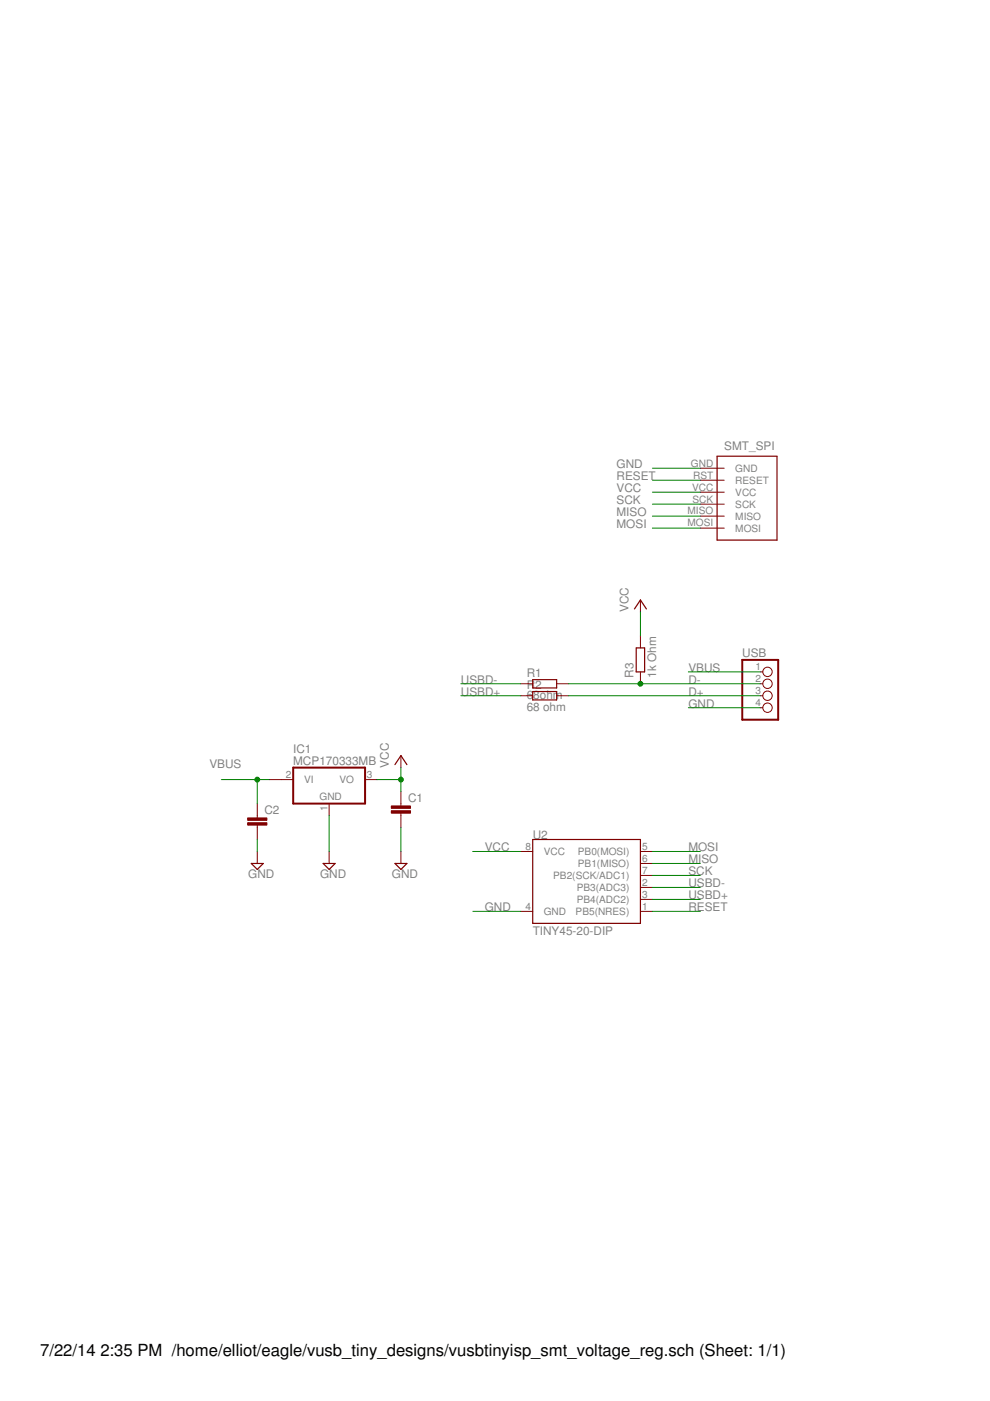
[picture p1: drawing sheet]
<?xml version="1.0" encoding="utf-8"?>
<!DOCTYPE eagle SYSTEM "eagle.dtd">
<!--
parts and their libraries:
SparkFun-DigitalIC: Licensing: CC v3.0 Share-Alike You are welcome to use this library for commercial purposes.
-->
<eagle version="6.5.0">
<drawing>
<settings>
<setting alwaysvectorfont="no"/>
<setting verticaltext="up"/>
</settings>
<grid distance="0.1" unitdist="inch" unit="inch" style="lines" multiple="1" display="no" altdistance="0.01" altunitdist="inch" altunit="inch"/>
<schematic xreflabel="%F%N/%S.%C%R" xrefpart="/%S.%C%R">
<libraries>
<library name="SparkFun-DigitalIC">
<symbols>
<symbol name="ATTINY13">
<wire x1="-12.7" y1="10.16" x2="10.16" y2="10.16" width="0.254" layer="94"/>
<wire x1="10.16" y1="10.16" x2="10.16" y2="-7.62" width="0.254" layer="94"/>
<wire x1="10.16" y1="-7.62" x2="-12.7" y2="-7.62" width="0.254" layer="94"/>
<wire x1="-12.7" y1="-7.62" x2="-12.7" y2="10.16" width="0.254" layer="94"/>
<text x="-12.7" y="-10.16" size="1.778" layer="96">&gt;Value</text>
<text x="-12.7" y="10.16" size="1.778" layer="95">&gt;Name</text>
<pin name="VCC" x="-15.24" y="7.62" length="short"/>
<pin name="PB1(MISO)" x="12.7" y="5.08" length="short" rot="R180"/>
<pin name="PB5(NRES)" x="12.7" y="-5.08" length="short" rot="R180"/>
<pin name="GND" x="-15.24" y="-5.08" length="short"/>
<pin name="PB0(MOSI)" x="12.7" y="7.62" length="short" rot="R180"/>
<pin name="PB2(SCK/ADC1)" x="12.7" y="2.54" length="short" rot="R180"/>
<pin name="PB3(ADC3)" x="12.7" y="0" length="short" rot="R180"/>
<pin name="PB4(ADC2)" x="12.7" y="-2.54" length="short" rot="R180"/>
</symbol>
</symbols>
<devicesets>
<deviceset name="ATTINY45" prefix="U" uservalue="yes">
<gates>
<gate name="G$1" symbol="ATTINY13" x="0" y="0"/>
</gates>
<devices>
<device name="TINY45-20-SMT" package="SO08-EIAJ">
<connects>
<connect gate="G$1" pin="GND" pad="4"/>
<connect gate="G$1" pin="PB0(MOSI)" pad="5"/>
<connect gate="G$1" pin="PB1(MISO)" pad="6"/>
<connect gate="G$1" pin="PB2(SCK/ADC1)" pad="7"/>
<connect gate="G$1" pin="PB3(ADC3)" pad="2"/>
<connect gate="G$1" pin="PB4(ADC2)" pad="3"/>
<connect gate="G$1" pin="PB5(NRES)" pad="1"/>
<connect gate="G$1" pin="VCC" pad="8"/>
</connects>
<technologies>
<technology name="">
<attribute name="PROD_ID" value="IC-08922"/>
<attribute name="VALUE" value="Tiny45-20-SMT" constant="no"/>
</technology>
</technologies>
</device>
<device name="TINY45-20-DIP" package="DIP08">
<connects>
<connect gate="G$1" pin="GND" pad="4"/>
<connect gate="G$1" pin="PB0(MOSI)" pad="5"/>
<connect gate="G$1" pin="PB1(MISO)" pad="6"/>
<connect gate="G$1" pin="PB2(SCK/ADC1)" pad="7"/>
<connect gate="G$1" pin="PB3(ADC3)" pad="2"/>
<connect gate="G$1" pin="PB4(ADC2)" pad="3"/>
<connect gate="G$1" pin="PB5(NRES)" pad="1"/>
<connect gate="G$1" pin="VCC" pad="8"/>
</connects>
<technologies>
<technology name="">
<attribute name="PROD_ID" value="IC-09439"/>
<attribute name="VALUE" value="TINY45-20-DIP" constant="no"/>
</technology>
</technologies>
</device>
<device name="TINY85-20-DIP" package="DIP08">
<connects>
<connect gate="G$1" pin="GND" pad="4"/>
<connect gate="G$1" pin="PB0(MOSI)" pad="5"/>
<connect gate="G$1" pin="PB1(MISO)" pad="6"/>
<connect gate="G$1" pin="PB2(SCK/ADC1)" pad="7"/>
<connect gate="G$1" pin="PB3(ADC3)" pad="2"/>
<connect gate="G$1" pin="PB4(ADC2)" pad="3"/>
<connect gate="G$1" pin="PB5(NRES)" pad="1"/>
<connect gate="G$1" pin="VCC" pad="8"/>
</connects>
<technologies>
<technology name="">
<attribute name="PROD_ID" value="IC-09445"/>
<attribute name="VALUE" value="TINY85-20-DIP" constant="no"/>
</technology>
</technologies>
</device>
<device name="TINY85-20-SMT" package="SO08-EIAJ">
<connects>
<connect gate="G$1" pin="GND" pad="4"/>
<connect gate="G$1" pin="PB0(MOSI)" pad="5"/>
<connect gate="G$1" pin="PB1(MISO)" pad="6"/>
<connect gate="G$1" pin="PB2(SCK/ADC1)" pad="7"/>
<connect gate="G$1" pin="PB3(ADC3)" pad="2"/>
<connect gate="G$1" pin="PB4(ADC2)" pad="3"/>
<connect gate="G$1" pin="PB5(NRES)" pad="1"/>
<connect gate="G$1" pin="VCC" pad="8"/>
</connects>
<technologies>
<technology name="">
<attribute name="PROD_ID" value="IC-09092"/>
<attribute name="VALUE" value="Tiny85-20-SMT" constant="no"/>
</technology>
</technologies>
</device>
</devices>
</deviceset>
</devicesets>
</library>
<library name="SparkFun-Passives">
<symbols>
<symbol name="CAP">
<wire x1="0" y1="2.54" x2="0" y2="2.032" width="0.1524" layer="94"/>
<wire x1="0" y1="0" x2="0" y2="0.508" width="0.1524" layer="94"/>
<text x="1.524" y="2.921" size="1.778" layer="95">&gt;NAME</text>
<text x="1.524" y="-2.159" size="1.778" layer="96">&gt;VALUE</text>
<rectangle x1="-2.032" y1="0.508" x2="2.032" y2="1.016" layer="94"/>
<rectangle x1="-2.032" y1="1.524" x2="2.032" y2="2.032" layer="94"/>
<pin name="1" x="0" y="5.08" visible="off" length="short" direction="pas" swaplevel="1" rot="R270"/>
<pin name="2" x="0" y="-2.54" visible="off" length="short" direction="pas" swaplevel="1" rot="R90"/>
</symbol>
</symbols>
<devicesets>
<deviceset name="CAP" prefix="C" uservalue="yes">
<gates>
<gate name="G$1" symbol="CAP" x="0" y="0"/>
</gates>
<devices>
<device name="PTH" package="CAP-PTH-SMALL">
<connects>
<connect gate="G$1" pin="1" pad="1"/>
<connect gate="G$1" pin="2" pad="2"/>
</connects>
<technologies>
<technology name=""/>
</technologies>
</device>
<device name="PTH2" package="CAP-PTH-SMALL2">
<connects>
<connect gate="G$1" pin="1" pad="1"/>
<connect gate="G$1" pin="2" pad="2"/>
</connects>
<technologies>
<technology name=""/>
</technologies>
</device>
<device name="0805" package="0805">
<connects>
<connect gate="G$1" pin="1" pad="1"/>
<connect gate="G$1" pin="2" pad="2"/>
</connects>
<technologies>
<technology name=""/>
</technologies>
</device>
<device name="PTH3" package="CAP-PTH-LARGE">
<connects>
<connect gate="G$1" pin="1" pad="1"/>
<connect gate="G$1" pin="2" pad="2"/>
</connects>
<technologies>
<technology name=""/>
</technologies>
</device>
<device name="SMD" package="GRM43D">
<connects>
<connect gate="G$1" pin="1" pad="A"/>
<connect gate="G$1" pin="2" pad="C"/>
</connects>
<technologies>
<technology name=""/>
</technologies>
</device>
<device name="0603-CAP" package="0603-CAP">
<connects>
<connect gate="G$1" pin="1" pad="1"/>
<connect gate="G$1" pin="2" pad="2"/>
</connects>
<technologies>
<technology name=""/>
</technologies>
</device>
<device name="0402-CAP" package="0402-CAP">
<connects>
<connect gate="G$1" pin="1" pad="1"/>
<connect gate="G$1" pin="2" pad="2"/>
</connects>
<technologies>
<technology name=""/>
</technologies>
</device>
<device name="PTH1" package="CAP-PTH-5MM">
<connects>
<connect gate="G$1" pin="1" pad="1"/>
<connect gate="G$1" pin="2" pad="2"/>
</connects>
<technologies>
<technology name=""/>
</technologies>
</device>
<device name="_" package="AXIAL-5MM">
<connects>
<connect gate="G$1" pin="1" pad="P$1"/>
<connect gate="G$1" pin="2" pad="P$2"/>
</connects>
<technologies>
<technology name=""/>
</technologies>
</device>
<device name="1210" package="1210">
<connects>
<connect gate="G$1" pin="1" pad="1"/>
<connect gate="G$1" pin="2" pad="2"/>
</connects>
<technologies>
<technology name=""/>
</technologies>
</device>
<device name="1206" package="1206">
<connects>
<connect gate="G$1" pin="1" pad="1"/>
<connect gate="G$1" pin="2" pad="2"/>
</connects>
<technologies>
<technology name=""/>
</technologies>
</device>
<device name="ASMD" package="CTZ3">
<connects>
<connect gate="G$1" pin="1" pad="+"/>
<connect gate="G$1" pin="2" pad="-"/>
</connects>
<technologies>
<technology name=""/>
</technologies>
</device>
<device name="KIT" package="CAP-PTH-SMALL-KIT">
<connects>
<connect gate="G$1" pin="1" pad="1"/>
<connect gate="G$1" pin="2" pad="2"/>
</connects>
<technologies>
<technology name=""/>
</technologies>
</device>
<device name="EZ" package="CAP-PTH-SMALLEZ">
<connects>
<connect gate="G$1" pin="1" pad="1"/>
<connect gate="G$1" pin="2" pad="2"/>
</connects>
<technologies>
<technology name=""/>
</technologies>
</device>
</devices>
</deviceset>
</devicesets>
</library>
<library name="supply1">
<symbols>
<symbol name="VCC">
<wire x1="1.27" y1="-1.905" x2="0" y2="0" width="0.254" layer="94"/>
<wire x1="0" y1="0" x2="-1.27" y2="-1.905" width="0.254" layer="94"/>
<text x="-2.54" y="-2.54" size="1.778" layer="96" rot="R90">&gt;VALUE</text>
<pin name="VCC" x="0" y="-2.54" visible="off" length="short" direction="sup" rot="R90"/>
</symbol>
</symbols>
<devicesets>
<deviceset name="VCC" prefix="P+">
<gates>
<gate name="VCC" symbol="VCC" x="0" y="0"/>
</gates>
<devices>
<device name="">
<technologies>
<technology name=""/>
</technologies>
</device>
</devices>
</deviceset>
</devicesets>
</library>
<library name="supply2">
<symbols>
<symbol name="GND">
<wire x1="-1.27" y1="0" x2="1.27" y2="0" width="0.254" layer="94"/>
<wire x1="1.27" y1="0" x2="0" y2="-1.27" width="0.254" layer="94"/>
<wire x1="0" y1="-1.27" x2="-1.27" y2="0" width="0.254" layer="94"/>
<text x="-1.905" y="-3.175" size="1.778" layer="96">&gt;VALUE</text>
<pin name="GND" x="0" y="2.54" visible="off" length="short" direction="sup" rot="R270"/>
</symbol>
</symbols>
<devicesets>
<deviceset name="GND" prefix="SUPPLY">
<gates>
<gate name="GND" symbol="GND" x="0" y="0"/>
</gates>
<devices>
<device name="">
<technologies>
<technology name=""/>
</technologies>
</device>
</devices>
</deviceset>
</devicesets>
</library>
<library name="pinhead">
<symbols>
<symbol name="PINHD4">
<wire x1="-6.35" y1="-5.08" x2="1.27" y2="-5.08" width="0.4064" layer="94"/>
<wire x1="1.27" y1="-5.08" x2="1.27" y2="7.62" width="0.4064" layer="94"/>
<wire x1="1.27" y1="7.62" x2="-6.35" y2="7.62" width="0.4064" layer="94"/>
<wire x1="-6.35" y1="7.62" x2="-6.35" y2="-5.08" width="0.4064" layer="94"/>
<text x="-6.35" y="8.255" size="1.778" layer="95">&gt;NAME</text>
<text x="-6.35" y="-7.62" size="1.778" layer="96">&gt;VALUE</text>
<pin name="1" x="-2.54" y="5.08" visible="pad" length="short" direction="pas" function="dot"/>
<pin name="2" x="-2.54" y="2.54" visible="pad" length="short" direction="pas" function="dot"/>
<pin name="3" x="-2.54" y="0" visible="pad" length="short" direction="pas" function="dot"/>
<pin name="4" x="-2.54" y="-2.54" visible="pad" length="short" direction="pas" function="dot"/>
</symbol>
</symbols>
<devicesets>
<deviceset name="PINHD-1X4" prefix="JP" uservalue="yes">
<gates>
<gate name="A" symbol="PINHD4" x="0" y="0"/>
</gates>
<devices>
<device name="" package="1X04">
<connects>
<connect gate="A" pin="1" pad="1"/>
<connect gate="A" pin="2" pad="2"/>
<connect gate="A" pin="3" pad="3"/>
<connect gate="A" pin="4" pad="4"/>
</connects>
<technologies>
<technology name=""/>
</technologies>
</device>
<device name="/90" package="1X04/90">
<connects>
<connect gate="A" pin="1" pad="1"/>
<connect gate="A" pin="2" pad="2"/>
<connect gate="A" pin="3" pad="3"/>
<connect gate="A" pin="4" pad="4"/>
</connects>
<technologies>
<technology name=""/>
</technologies>
</device>
</devices>
</deviceset>
</devicesets>
</library>
<library name="resistor">
<symbols>
<symbol name="R-EU">
<wire x1="-2.54" y1="-0.889" x2="2.54" y2="-0.889" width="0.254" layer="94"/>
<wire x1="2.54" y1="0.889" x2="-2.54" y2="0.889" width="0.254" layer="94"/>
<wire x1="2.54" y1="-0.889" x2="2.54" y2="0.889" width="0.254" layer="94"/>
<wire x1="-2.54" y1="-0.889" x2="-2.54" y2="0.889" width="0.254" layer="94"/>
<text x="-3.81" y="1.4986" size="1.778" layer="95">&gt;NAME</text>
<text x="-3.81" y="-3.302" size="1.778" layer="96">&gt;VALUE</text>
<pin name="2" x="5.08" y="0" visible="off" length="short" direction="pas" swaplevel="1" rot="R180"/>
<pin name="1" x="-5.08" y="0" visible="off" length="short" direction="pas" swaplevel="1"/>
</symbol>
</symbols>
<devicesets>
<deviceset name="R-EU_" prefix="R" uservalue="yes">
<gates>
<gate name="G$1" symbol="R-EU" x="0" y="0"/>
</gates>
<devices>
<device name="R0402" package="R0402">
<connects>
<connect gate="G$1" pin="1" pad="1"/>
<connect gate="G$1" pin="2" pad="2"/>
</connects>
<technologies>
<technology name=""/>
</technologies>
</device>
<device name="R0603" package="R0603">
<connects>
<connect gate="G$1" pin="1" pad="1"/>
<connect gate="G$1" pin="2" pad="2"/>
</connects>
<technologies>
<technology name=""/>
</technologies>
</device>
<device name="R0805" package="R0805">
<connects>
<connect gate="G$1" pin="1" pad="1"/>
<connect gate="G$1" pin="2" pad="2"/>
</connects>
<technologies>
<technology name=""/>
</technologies>
</device>
<device name="R0805W" package="R0805W">
<connects>
<connect gate="G$1" pin="1" pad="1"/>
<connect gate="G$1" pin="2" pad="2"/>
</connects>
<technologies>
<technology name=""/>
</technologies>
</device>
<device name="R1005" package="R1005">
<connects>
<connect gate="G$1" pin="1" pad="1"/>
<connect gate="G$1" pin="2" pad="2"/>
</connects>
<technologies>
<technology name=""/>
</technologies>
</device>
<device name="R1206" package="R1206">
<connects>
<connect gate="G$1" pin="1" pad="1"/>
<connect gate="G$1" pin="2" pad="2"/>
</connects>
<technologies>
<technology name=""/>
</technologies>
</device>
<device name="R1206W" package="R1206W">
<connects>
<connect gate="G$1" pin="1" pad="1"/>
<connect gate="G$1" pin="2" pad="2"/>
</connects>
<technologies>
<technology name=""/>
</technologies>
</device>
<device name="R1210" package="R1210">
<connects>
<connect gate="G$1" pin="1" pad="1"/>
<connect gate="G$1" pin="2" pad="2"/>
</connects>
<technologies>
<technology name=""/>
</technologies>
</device>
<device name="R1210W" package="R1210W">
<connects>
<connect gate="G$1" pin="1" pad="1"/>
<connect gate="G$1" pin="2" pad="2"/>
</connects>
<technologies>
<technology name=""/>
</technologies>
</device>
<device name="R2010" package="R2010">
<connects>
<connect gate="G$1" pin="1" pad="1"/>
<connect gate="G$1" pin="2" pad="2"/>
</connects>
<technologies>
<technology name=""/>
</technologies>
</device>
<device name="R2010W" package="R2010W">
<connects>
<connect gate="G$1" pin="1" pad="1"/>
<connect gate="G$1" pin="2" pad="2"/>
</connects>
<technologies>
<technology name=""/>
</technologies>
</device>
<device name="R2012" package="R2012">
<connects>
<connect gate="G$1" pin="1" pad="1"/>
<connect gate="G$1" pin="2" pad="2"/>
</connects>
<technologies>
<technology name=""/>
</technologies>
</device>
<device name="R2012W" package="R2012W">
<connects>
<connect gate="G$1" pin="1" pad="1"/>
<connect gate="G$1" pin="2" pad="2"/>
</connects>
<technologies>
<technology name=""/>
</technologies>
</device>
<device name="R2512" package="R2512">
<connects>
<connect gate="G$1" pin="1" pad="1"/>
<connect gate="G$1" pin="2" pad="2"/>
</connects>
<technologies>
<technology name=""/>
</technologies>
</device>
<device name="R2512W" package="R2512W">
<connects>
<connect gate="G$1" pin="1" pad="1"/>
<connect gate="G$1" pin="2" pad="2"/>
</connects>
<technologies>
<technology name=""/>
</technologies>
</device>
<device name="R3216" package="R3216">
<connects>
<connect gate="G$1" pin="1" pad="1"/>
<connect gate="G$1" pin="2" pad="2"/>
</connects>
<technologies>
<technology name=""/>
</technologies>
</device>
<device name="R3216W" package="R3216W">
<connects>
<connect gate="G$1" pin="1" pad="1"/>
<connect gate="G$1" pin="2" pad="2"/>
</connects>
<technologies>
<technology name=""/>
</technologies>
</device>
<device name="R3225" package="R3225">
<connects>
<connect gate="G$1" pin="1" pad="1"/>
<connect gate="G$1" pin="2" pad="2"/>
</connects>
<technologies>
<technology name=""/>
</technologies>
</device>
<device name="R3225W" package="R3225W">
<connects>
<connect gate="G$1" pin="1" pad="1"/>
<connect gate="G$1" pin="2" pad="2"/>
</connects>
<technologies>
<technology name=""/>
</technologies>
</device>
<device name="R5025" package="R5025">
<connects>
<connect gate="G$1" pin="1" pad="1"/>
<connect gate="G$1" pin="2" pad="2"/>
</connects>
<technologies>
<technology name=""/>
</technologies>
</device>
<device name="R5025W" package="R5025W">
<connects>
<connect gate="G$1" pin="1" pad="1"/>
<connect gate="G$1" pin="2" pad="2"/>
</connects>
<technologies>
<technology name=""/>
</technologies>
</device>
<device name="R6332" package="R6332">
<connects>
<connect gate="G$1" pin="1" pad="1"/>
<connect gate="G$1" pin="2" pad="2"/>
</connects>
<technologies>
<technology name=""/>
</technologies>
</device>
<device name="R6332W" package="R6332W">
<connects>
<connect gate="G$1" pin="1" pad="1"/>
<connect gate="G$1" pin="2" pad="2"/>
</connects>
<technologies>
<technology name=""/>
</technologies>
</device>
<device name="M0805" package="M0805">
<connects>
<connect gate="G$1" pin="1" pad="1"/>
<connect gate="G$1" pin="2" pad="2"/>
</connects>
<technologies>
<technology name=""/>
</technologies>
</device>
<device name="M1206" package="M1206">
<connects>
<connect gate="G$1" pin="1" pad="1"/>
<connect gate="G$1" pin="2" pad="2"/>
</connects>
<technologies>
<technology name=""/>
</technologies>
</device>
<device name="M1406" package="M1406">
<connects>
<connect gate="G$1" pin="1" pad="1"/>
<connect gate="G$1" pin="2" pad="2"/>
</connects>
<technologies>
<technology name=""/>
</technologies>
</device>
<device name="M2012" package="M2012">
<connects>
<connect gate="G$1" pin="1" pad="1"/>
<connect gate="G$1" pin="2" pad="2"/>
</connects>
<technologies>
<technology name=""/>
</technologies>
</device>
<device name="M2309" package="M2309">
<connects>
<connect gate="G$1" pin="1" pad="1"/>
<connect gate="G$1" pin="2" pad="2"/>
</connects>
<technologies>
<technology name=""/>
</technologies>
</device>
<device name="M3216" package="M3216">
<connects>
<connect gate="G$1" pin="1" pad="1"/>
<connect gate="G$1" pin="2" pad="2"/>
</connects>
<technologies>
<technology name=""/>
</technologies>
</device>
<device name="M3516" package="M3516">
<connects>
<connect gate="G$1" pin="1" pad="1"/>
<connect gate="G$1" pin="2" pad="2"/>
</connects>
<technologies>
<technology name=""/>
</technologies>
</device>
<device name="M5923" package="M5923">
<connects>
<connect gate="G$1" pin="1" pad="1"/>
<connect gate="G$1" pin="2" pad="2"/>
</connects>
<technologies>
<technology name=""/>
</technologies>
</device>
<device name="0204/5" package="0204/5">
<connects>
<connect gate="G$1" pin="1" pad="1"/>
<connect gate="G$1" pin="2" pad="2"/>
</connects>
<technologies>
<technology name=""/>
</technologies>
</device>
<device name="0204/7" package="0204/7">
<connects>
<connect gate="G$1" pin="1" pad="1"/>
<connect gate="G$1" pin="2" pad="2"/>
</connects>
<technologies>
<technology name=""/>
</technologies>
</device>
<device name="0204/2V" package="0204V">
<connects>
<connect gate="G$1" pin="1" pad="1"/>
<connect gate="G$1" pin="2" pad="2"/>
</connects>
<technologies>
<technology name=""/>
</technologies>
</device>
<device name="0207/10" package="0207/10">
<connects>
<connect gate="G$1" pin="1" pad="1"/>
<connect gate="G$1" pin="2" pad="2"/>
</connects>
<technologies>
<technology name=""/>
</technologies>
</device>
<device name="0207/12" package="0207/12">
<connects>
<connect gate="G$1" pin="1" pad="1"/>
<connect gate="G$1" pin="2" pad="2"/>
</connects>
<technologies>
<technology name=""/>
</technologies>
</device>
<device name="0207/15" package="0207/15">
<connects>
<connect gate="G$1" pin="1" pad="1"/>
<connect gate="G$1" pin="2" pad="2"/>
</connects>
<technologies>
<technology name=""/>
</technologies>
</device>
<device name="0207/2V" package="0207/2V">
<connects>
<connect gate="G$1" pin="1" pad="1"/>
<connect gate="G$1" pin="2" pad="2"/>
</connects>
<technologies>
<technology name=""/>
</technologies>
</device>
<device name="0207/5V" package="0207/5V">
<connects>
<connect gate="G$1" pin="1" pad="1"/>
<connect gate="G$1" pin="2" pad="2"/>
</connects>
<technologies>
<technology name=""/>
</technologies>
</device>
<device name="0207/7" package="0207/7">
<connects>
<connect gate="G$1" pin="1" pad="1"/>
<connect gate="G$1" pin="2" pad="2"/>
</connects>
<technologies>
<technology name=""/>
</technologies>
</device>
<device name="0309/10" package="0309/10">
<connects>
<connect gate="G$1" pin="1" pad="1"/>
<connect gate="G$1" pin="2" pad="2"/>
</connects>
<technologies>
<technology name=""/>
</technologies>
</device>
<device name="0309/12" package="0309/12">
<connects>
<connect gate="G$1" pin="1" pad="1"/>
<connect gate="G$1" pin="2" pad="2"/>
</connects>
<technologies>
<technology name=""/>
</technologies>
</device>
<device name="0309/V" package="0309V">
<connects>
<connect gate="G$1" pin="1" pad="1"/>
<connect gate="G$1" pin="2" pad="2"/>
</connects>
<technologies>
<technology name=""/>
</technologies>
</device>
<device name="0411/12" package="0411/12">
<connects>
<connect gate="G$1" pin="1" pad="1"/>
<connect gate="G$1" pin="2" pad="2"/>
</connects>
<technologies>
<technology name=""/>
</technologies>
</device>
<device name="0411/15" package="0411/15">
<connects>
<connect gate="G$1" pin="1" pad="1"/>
<connect gate="G$1" pin="2" pad="2"/>
</connects>
<technologies>
<technology name=""/>
</technologies>
</device>
<device name="0411/3V" package="0411V">
<connects>
<connect gate="G$1" pin="1" pad="1"/>
<connect gate="G$1" pin="2" pad="2"/>
</connects>
<technologies>
<technology name=""/>
</technologies>
</device>
<device name="0414/15" package="0414/15">
<connects>
<connect gate="G$1" pin="1" pad="1"/>
<connect gate="G$1" pin="2" pad="2"/>
</connects>
<technologies>
<technology name=""/>
</technologies>
</device>
<device name="0414/5V" package="0414V">
<connects>
<connect gate="G$1" pin="1" pad="1"/>
<connect gate="G$1" pin="2" pad="2"/>
</connects>
<technologies>
<technology name=""/>
</technologies>
</device>
<device name="0617/17" package="0617/17">
<connects>
<connect gate="G$1" pin="1" pad="1"/>
<connect gate="G$1" pin="2" pad="2"/>
</connects>
<technologies>
<technology name=""/>
</technologies>
</device>
<device name="0617/22" package="0617/22">
<connects>
<connect gate="G$1" pin="1" pad="1"/>
<connect gate="G$1" pin="2" pad="2"/>
</connects>
<technologies>
<technology name=""/>
</technologies>
</device>
<device name="0617/5V" package="0617V">
<connects>
<connect gate="G$1" pin="1" pad="1"/>
<connect gate="G$1" pin="2" pad="2"/>
</connects>
<technologies>
<technology name=""/>
</technologies>
</device>
<device name="0922/22" package="0922/22">
<connects>
<connect gate="G$1" pin="1" pad="1"/>
<connect gate="G$1" pin="2" pad="2"/>
</connects>
<technologies>
<technology name=""/>
</technologies>
</device>
<device name="0613/5V" package="P0613V">
<connects>
<connect gate="G$1" pin="1" pad="1"/>
<connect gate="G$1" pin="2" pad="2"/>
</connects>
<technologies>
<technology name=""/>
</technologies>
</device>
<device name="0613/15" package="P0613/15">
<connects>
<connect gate="G$1" pin="1" pad="1"/>
<connect gate="G$1" pin="2" pad="2"/>
</connects>
<technologies>
<technology name=""/>
</technologies>
</device>
<device name="0817/22" package="P0817/22">
<connects>
<connect gate="G$1" pin="1" pad="1"/>
<connect gate="G$1" pin="2" pad="2"/>
</connects>
<technologies>
<technology name=""/>
</technologies>
</device>
<device name="0817/7V" package="P0817V">
<connects>
<connect gate="G$1" pin="1" pad="1"/>
<connect gate="G$1" pin="2" pad="2"/>
</connects>
<technologies>
<technology name=""/>
</technologies>
</device>
<device name="V234/12" package="V234/12">
<connects>
<connect gate="G$1" pin="1" pad="1"/>
<connect gate="G$1" pin="2" pad="2"/>
</connects>
<technologies>
<technology name=""/>
</technologies>
</device>
<device name="V235/17" package="V235/17">
<connects>
<connect gate="G$1" pin="1" pad="1"/>
<connect gate="G$1" pin="2" pad="2"/>
</connects>
<technologies>
<technology name=""/>
</technologies>
</device>
<device name="V526-0" package="V526-0">
<connects>
<connect gate="G$1" pin="1" pad="1"/>
<connect gate="G$1" pin="2" pad="2"/>
</connects>
<technologies>
<technology name=""/>
</technologies>
</device>
<device name="MELF0102R" package="MINI_MELF-0102R">
<connects>
<connect gate="G$1" pin="1" pad="1"/>
<connect gate="G$1" pin="2" pad="2"/>
</connects>
<technologies>
<technology name=""/>
</technologies>
</device>
<device name="MELF0102W" package="MINI_MELF-0102W">
<connects>
<connect gate="G$1" pin="1" pad="1"/>
<connect gate="G$1" pin="2" pad="2"/>
</connects>
<technologies>
<technology name=""/>
</technologies>
</device>
<device name="MELF0204R" package="MINI_MELF-0204R">
<connects>
<connect gate="G$1" pin="1" pad="1"/>
<connect gate="G$1" pin="2" pad="2"/>
</connects>
<technologies>
<technology name=""/>
</technologies>
</device>
<device name="MELF0204W" package="MINI_MELF-0204W">
<connects>
<connect gate="G$1" pin="1" pad="1"/>
<connect gate="G$1" pin="2" pad="2"/>
</connects>
<technologies>
<technology name=""/>
</technologies>
</device>
<device name="MELF0207R" package="MINI_MELF-0207R">
<connects>
<connect gate="G$1" pin="1" pad="1"/>
<connect gate="G$1" pin="2" pad="2"/>
</connects>
<technologies>
<technology name=""/>
</technologies>
</device>
<device name="MELF0207W" package="MINI_MELF-0207W">
<connects>
<connect gate="G$1" pin="1" pad="1"/>
<connect gate="G$1" pin="2" pad="2"/>
</connects>
<technologies>
<technology name=""/>
</technologies>
</device>
<device name="0922V" package="0922V">
<connects>
<connect gate="G$1" pin="1" pad="1"/>
<connect gate="G$1" pin="2" pad="2"/>
</connects>
<technologies>
<technology name=""/>
</technologies>
</device>
<device name="RDH/15" package="RDH/15">
<connects>
<connect gate="G$1" pin="1" pad="1"/>
<connect gate="G$1" pin="2" pad="2"/>
</connects>
<technologies>
<technology name=""/>
</technologies>
</device>
<device name="MELF0102AX" package="MINI_MELF-0102AX">
<connects>
<connect gate="G$1" pin="1" pad="1"/>
<connect gate="G$1" pin="2" pad="2"/>
</connects>
<technologies>
<technology name=""/>
</technologies>
</device>
</devices>
</deviceset>
</devicesets>
</library>
<library name="elliot">
<symbols>
<symbol name="SMT_ISP">
<wire x1="-6.604" y1="7.62" x2="-6.604" y2="-10.16" width="0.254" layer="94"/>
<wire x1="-6.604" y1="-10.16" x2="6.096" y2="-10.16" width="0.254" layer="94"/>
<wire x1="6.096" y1="-10.16" x2="6.096" y2="7.62" width="0.254" layer="94"/>
<wire x1="6.096" y1="7.62" x2="-6.604" y2="7.62" width="0.254" layer="94"/>
<text x="-5.08" y="8.89" size="1.778" layer="95">SMT_SPI</text>
<pin name="GND" x="-10.16" y="5.08" length="middle"/>
<pin name="RESET" x="-10.16" y="2.54" length="middle"/>
<pin name="VCC" x="-10.16" y="0" length="middle"/>
<pin name="SCK" x="-10.16" y="-2.54" length="middle"/>
<pin name="MISO" x="-10.16" y="-5.08" length="middle"/>
<pin name="MOSI" x="-10.16" y="-7.62" length="middle"/>
</symbol>
</symbols>
<devicesets>
<deviceset name="SMT_ISP">
<gates>
<gate name="G$1" symbol="SMT_ISP" x="2.54" y="0"/>
</gates>
<devices>
<device name="" package="SMT_PADS">
<connects>
<connect gate="G$1" pin="GND" pad="GND"/>
<connect gate="G$1" pin="MISO" pad="MISO"/>
<connect gate="G$1" pin="MOSI" pad="MOSI"/>
<connect gate="G$1" pin="RESET" pad="RST"/>
<connect gate="G$1" pin="SCK" pad="SCK"/>
<connect gate="G$1" pin="VCC" pad="VCC"/>
</connects>
<technologies>
<technology name=""/>
</technologies>
</device>
</devices>
</deviceset>
</devicesets>
</library>
<library name="linear">
<symbols>
<symbol name="MCP1703">
<wire x1="-7.62" y1="-5.08" x2="7.62" y2="-5.08" width="0.4064" layer="94"/>
<wire x1="7.62" y1="-5.08" x2="7.62" y2="2.54" width="0.4064" layer="94"/>
<wire x1="7.62" y1="2.54" x2="-7.62" y2="2.54" width="0.4064" layer="94"/>
<wire x1="-7.62" y1="2.54" x2="-7.62" y2="-5.08" width="0.4064" layer="94"/>
<text x="-7.62" y="5.715" size="1.778" layer="95">&gt;NAME</text>
<text x="-7.62" y="3.175" size="1.778" layer="96">&gt;VALUE</text>
<text x="-2.032" y="-4.318" size="1.524" layer="95">GND</text>
<pin name="VI" x="-10.16" y="0" length="short" direction="in"/>
<pin name="GND" x="0" y="-7.62" visible="pad" length="short" direction="pas" rot="R90"/>
<pin name="VO" x="10.16" y="0" length="short" direction="pas" rot="R180"/>
<pin name="VI1" x="-12.7" y="0" visible="off" length="short" direction="in"/>
</symbol>
</symbols>
<devicesets>
<deviceset name="MCP1703*" prefix="IC">
<gates>
<gate name="G$1" symbol="MCP1703" x="0" y="0"/>
</gates>
<devices>
<device name="MB" package="SOT89">
<connects>
<connect gate="G$1" pin="GND" pad="1"/>
<connect gate="G$1" pin="VI" pad="2"/>
<connect gate="G$1" pin="VI1" pad="2@1"/>
<connect gate="G$1" pin="VO" pad="3"/>
</connects>
<technologies>
<technology name="12"/>
<technology name="15"/>
<technology name="18"/>
<technology name="25"/>
<technology name="28"/>
<technology name="30"/>
<technology name="33"/>
<technology name="40"/>
<technology name="50"/>
</technologies>
</device>
</devices>
</deviceset>
</devicesets>
</library>
</libraries>
<attributes>
</attributes>
<variantdefs>
</variantdefs>
<classes>
<class number="0" name="default" width="0" drill="0">
</class>
</classes>
<parts>
<part name="C1" library="SparkFun-Passives" deviceset="CAP" device="1206"/>
<part name="SUPPLY1" library="supply2" deviceset="GND" device=""/>
<part name="USB" library="pinhead" deviceset="PINHD-1X4" device=""/>
<part name="R1" library="resistor" deviceset="R-EU_" device="R0805" value="68ohm"/>
<part name="R2" library="resistor" deviceset="R-EU_" device="R0805" value="68 ohm"/>
<part name="P+2" library="supply1" deviceset="VCC" device=""/>
<part name="R3" library="resistor" deviceset="R-EU_" device="R1206" value="1k Ohm"/>
<part name="U$1" library="elliot" deviceset="SMT_ISP" device=""/>
<part name="C2" library="SparkFun-Passives" deviceset="CAP" device="1206"/>
<part name="P+3" library="supply1" deviceset="VCC" device=""/>
<part name="SUPPLY4" library="supply2" deviceset="GND" device=""/>
<part name="IC1" library="linear" deviceset="MCP1703*" device="MB" technology="33"/>
<part name="SUPPLY2" library="supply2" deviceset="GND" device=""/>
<part name="U2" library="SparkFun-DigitalIC" deviceset="ATTINY45" device="TINY45-20-DIP" value="TINY45-20-DIP"/>
</parts>
<sheets>
<sheet>
<plain>
</plain>
<instances>
<instance part="C1" gate="G$1" x="33.02" y="50.8"/>
<instance part="SUPPLY1" gate="GND" x="2.54" y="40.64"/>
<instance part="USB" gate="A" x="111.76" y="76.2"/>
<instance part="R1" gate="G$1" x="63.5" y="78.74"/>
<instance part="R2" gate="G$1" x="63.5" y="76.2"/>
<instance part="P+2" gate="VCC" x="83.82" y="96.52"/>
<instance part="R3" gate="G$1" x="83.82" y="83.82" rot="R90"/>
<instance part="U$1" gate="G$1" x="106.68" y="119.38"/>
<instance part="C2" gate="G$1" x="2.54" y="48.26"/>
<instance part="P+3" gate="VCC" x="33.02" y="63.5"/>
<instance part="SUPPLY4" gate="GND" x="33.02" y="40.64"/>
<instance part="IC1" gate="G$1" x="17.78" y="58.42"/>
<instance part="SUPPLY2" gate="GND" x="17.78" y="40.64"/>
<instance part="U2" gate="G$1" x="73.66" y="35.56"/>
</instances>
<busses>
</busses>
<nets>
<net name="VCC" class="0">
<segment>
<pinref part="R3" gate="G$1" pin="2"/>
<pinref part="P+2" gate="VCC" pin="VCC"/>
<wire x1="83.82" y1="88.9" x2="83.82" y2="93.98" width="0.1524" layer="91"/>
</segment>
<segment>
<pinref part="U$1" gate="G$1" pin="VCC"/>
<wire x1="96.52" y1="119.38" x2="86.36" y2="119.38" width="0.1524" layer="91"/>
<label x="78.74" y="119.38" size="1.778" layer="95"/>
</segment>
<segment>
<wire x1="58.42" y1="43.18" x2="48.26" y2="43.18" width="0.1524" layer="91"/>
<label x="50.8" y="43.18" size="1.778" layer="95"/>
<pinref part="U2" gate="G$1" pin="VCC"/>
</segment>
<segment>
<pinref part="P+3" gate="VCC" pin="VCC"/>
<pinref part="IC1" gate="G$1" pin="VO"/>
<wire x1="33.02" y1="58.42" x2="33.02" y2="60.96" width="0.1524" layer="91"/>
<wire x1="27.94" y1="58.42" x2="33.02" y2="58.42" width="0.1524" layer="91"/>
<pinref part="C1" gate="G$1" pin="1"/>
<wire x1="33.02" y1="55.88" x2="33.02" y2="58.42" width="0.1524" layer="91"/>
<junction x="33.02" y="58.42"/>
</segment>
</net>
<net name="D-" class="0">
<segment>
<pinref part="USB" gate="A" pin="2"/>
<wire x1="109.22" y1="78.74" x2="83.82" y2="78.74" width="0.1524" layer="91"/>
<label x="93.98" y="78.74" size="1.778" layer="95"/>
<pinref part="R3" gate="G$1" pin="1"/>
<pinref part="R1" gate="G$1" pin="2"/>
<junction x="83.82" y="78.74"/>
<wire x1="83.82" y1="78.74" x2="68.58" y2="78.74" width="0.1524" layer="91"/>
</segment>
</net>
<net name="D+" class="0">
<segment>
<pinref part="USB" gate="A" pin="3"/>
<label x="93.98" y="76.2" size="1.778" layer="95"/>
<pinref part="R2" gate="G$1" pin="2"/>
<wire x1="109.22" y1="76.2" x2="68.58" y2="76.2" width="0.1524" layer="91"/>
</segment>
</net>
<net name="GND" class="0">
<segment>
<pinref part="USB" gate="A" pin="4"/>
<wire x1="109.22" y1="73.66" x2="93.98" y2="73.66" width="0.1524" layer="91"/>
<label x="93.98" y="73.66" size="1.778" layer="95"/>
</segment>
<segment>
<pinref part="U$1" gate="G$1" pin="GND"/>
<wire x1="96.52" y1="124.46" x2="86.36" y2="124.46" width="0.1524" layer="91"/>
<label x="78.74" y="124.46" size="1.778" layer="95"/>
</segment>
<segment>
<wire x1="58.42" y1="30.48" x2="48.26" y2="30.48" width="0.1524" layer="91"/>
<label x="50.8" y="30.48" size="1.778" layer="95"/>
<pinref part="U2" gate="G$1" pin="GND"/>
</segment>
<segment>
<pinref part="IC1" gate="G$1" pin="GND"/>
<pinref part="SUPPLY2" gate="GND" pin="GND"/>
<wire x1="17.78" y1="43.18" x2="17.78" y2="50.8" width="0.1524" layer="91"/>
</segment>
<segment>
<pinref part="C1" gate="G$1" pin="2"/>
<pinref part="SUPPLY4" gate="GND" pin="GND"/>
<wire x1="33.02" y1="48.26" x2="33.02" y2="43.18" width="0.1524" layer="91"/>
</segment>
<segment>
<pinref part="C2" gate="G$1" pin="2"/>
<pinref part="SUPPLY1" gate="GND" pin="GND"/>
<wire x1="2.54" y1="45.72" x2="2.54" y2="43.18" width="0.1524" layer="91"/>
</segment>
</net>
<net name="RESET" class="0">
<segment>
<pinref part="U$1" gate="G$1" pin="RESET"/>
<wire x1="96.52" y1="121.92" x2="86.36" y2="121.92" width="0.1524" layer="91"/>
<label x="78.74" y="121.92" size="1.778" layer="95"/>
</segment>
<segment>
<wire x1="86.36" y1="30.48" x2="96.52" y2="30.48" width="0.1524" layer="91"/>
<label x="93.98" y="30.48" size="1.778" layer="95"/>
<pinref part="U2" gate="G$1" pin="PB5(NRES)"/>
</segment>
</net>
<net name="SCK" class="0">
<segment>
<pinref part="U$1" gate="G$1" pin="SCK"/>
<wire x1="96.52" y1="116.84" x2="86.36" y2="116.84" width="0.1524" layer="91"/>
<label x="78.74" y="116.84" size="1.778" layer="95"/>
</segment>
<segment>
<wire x1="86.36" y1="38.1" x2="96.52" y2="38.1" width="0.1524" layer="91"/>
<label x="93.98" y="38.1" size="1.778" layer="95"/>
<pinref part="U2" gate="G$1" pin="PB2(SCK/ADC1)"/>
</segment>
</net>
<net name="MISO" class="0">
<segment>
<pinref part="U$1" gate="G$1" pin="MISO"/>
<wire x1="96.52" y1="114.3" x2="86.36" y2="114.3" width="0.1524" layer="91"/>
<label x="78.74" y="114.3" size="1.778" layer="95"/>
</segment>
<segment>
<wire x1="86.36" y1="40.64" x2="96.52" y2="40.64" width="0.1524" layer="91"/>
<label x="93.98" y="40.64" size="1.778" layer="95"/>
<pinref part="U2" gate="G$1" pin="PB1(MISO)"/>
</segment>
</net>
<net name="MOSI" class="0">
<segment>
<pinref part="U$1" gate="G$1" pin="MOSI"/>
<wire x1="96.52" y1="111.76" x2="86.36" y2="111.76" width="0.1524" layer="91"/>
<label x="78.74" y="111.76" size="1.778" layer="95"/>
</segment>
<segment>
<wire x1="86.36" y1="43.18" x2="96.52" y2="43.18" width="0.1524" layer="91"/>
<label x="93.98" y="43.18" size="1.778" layer="95"/>
<pinref part="U2" gate="G$1" pin="PB0(MOSI)"/>
</segment>
</net>
<net name="USBD-" class="0">
<segment>
<pinref part="R1" gate="G$1" pin="1"/>
<wire x1="58.42" y1="78.74" x2="45.72" y2="78.74" width="0.1524" layer="91"/>
<label x="45.72" y="78.74" size="1.778" layer="95"/>
</segment>
<segment>
<wire x1="86.36" y1="35.56" x2="96.52" y2="35.56" width="0.1524" layer="91"/>
<label x="93.98" y="35.56" size="1.778" layer="95"/>
<pinref part="U2" gate="G$1" pin="PB3(ADC3)"/>
</segment>
</net>
<net name="USBD+" class="0">
<segment>
<pinref part="R2" gate="G$1" pin="1"/>
<wire x1="58.42" y1="76.2" x2="45.72" y2="76.2" width="0.1524" layer="91"/>
<label x="45.72" y="76.2" size="1.778" layer="95"/>
</segment>
<segment>
<wire x1="86.36" y1="33.02" x2="96.52" y2="33.02" width="0.1524" layer="91"/>
<label x="93.98" y="33.02" size="1.778" layer="95"/>
<pinref part="U2" gate="G$1" pin="PB4(ADC2)"/>
</segment>
</net>
<net name="VBUS" class="0">
<segment>
<pinref part="USB" gate="A" pin="1"/>
<wire x1="109.22" y1="81.28" x2="93.98" y2="81.28" width="0.1524" layer="91"/>
<label x="93.98" y="81.28" size="1.778" layer="95"/>
</segment>
<segment>
<pinref part="IC1" gate="G$1" pin="VI1"/>
<wire x1="5.08" y1="58.42" x2="2.54" y2="58.42" width="0.1524" layer="91"/>
<label x="-7.62" y="60.96" size="1.778" layer="95"/>
<pinref part="C2" gate="G$1" pin="1"/>
<wire x1="2.54" y1="58.42" x2="-5.08" y2="58.42" width="0.1524" layer="91"/>
<wire x1="2.54" y1="53.34" x2="2.54" y2="58.42" width="0.1524" layer="91"/>
<junction x="2.54" y="58.42"/>
</segment>
</net>
</nets>
</sheet>
</sheets>
</schematic>
</drawing>
</eagle>
